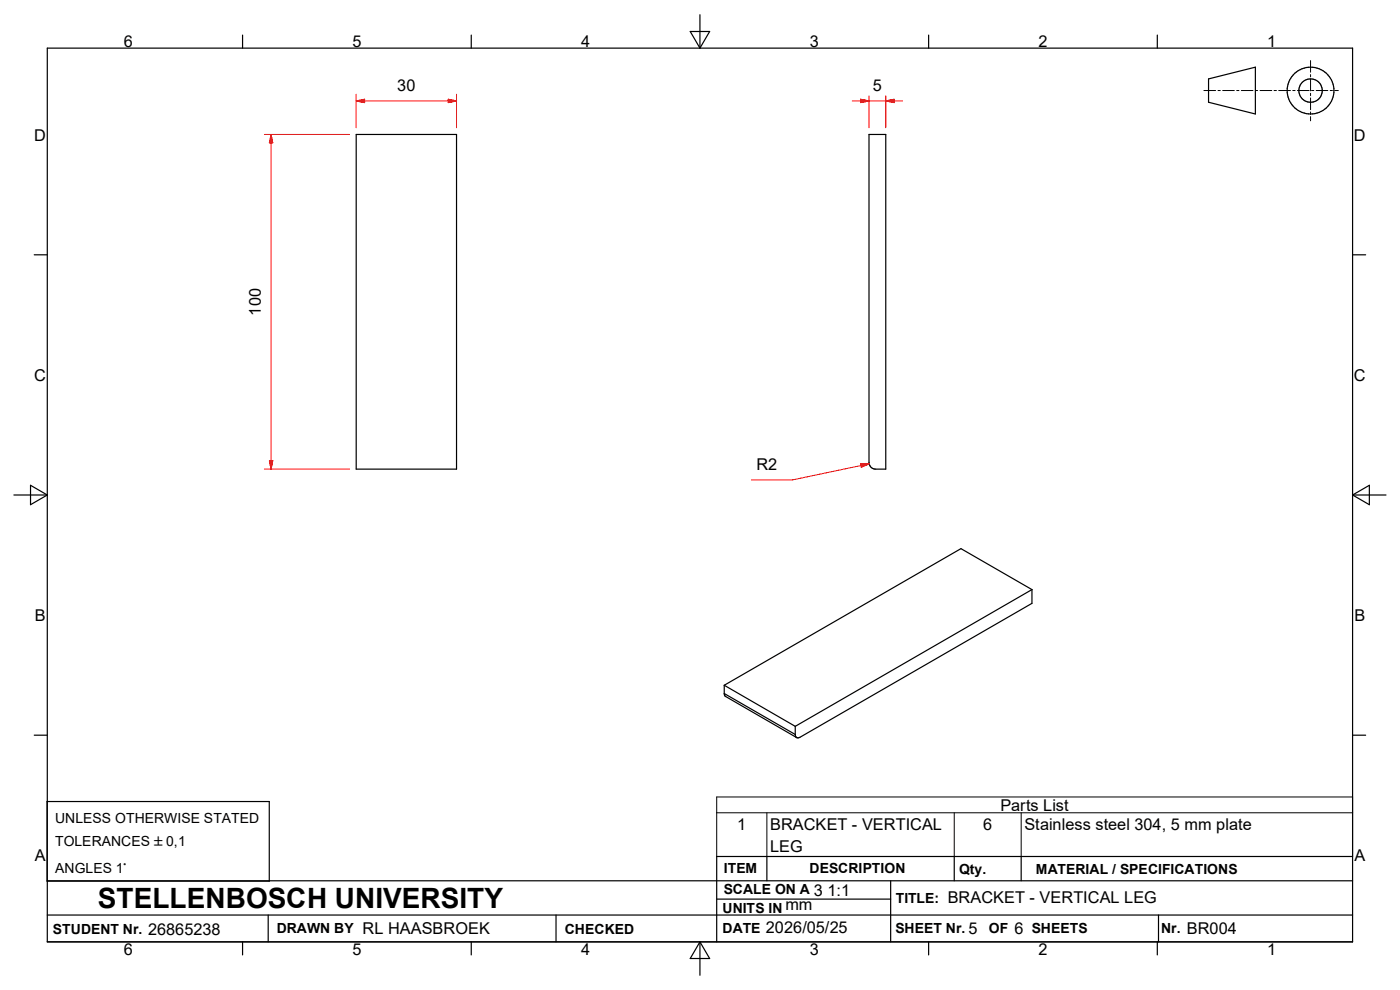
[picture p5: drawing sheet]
<svg xmlns="http://www.w3.org/2000/svg" width="297mm" height="210mm" viewBox="0 0 297 210" stroke-linecap="round" stroke-linejoin="round" font-family="sans-serif">
<g fill="none" stroke="#000" stroke-width=".25">
<path d="M10 10.2h277v189.6h-277zM51.5 7.4v2.8M100 7.4v2.8M146.4 6.7h4.2l-2.1 3.5zM148.5 3.1v7.1M197 7.4v2.8M245.5 7.4v2.8M256.4 16.7l9.9-2.4v9.9l-9.9-2.5zM75.6 28.5h21.3v71h-21.3zM184.4 28.5h3.5v71h-2.1a1.41 1.41 0 0 1-1.4-1.4zM7.3 54.1h2.7M287 54.1h2.7"/>
<path d="M2.9 105h7.1M6.5 102.9l3.5 2.1-3.5 2.1zM287 105h7M287 105l3.5-2.1v4.2zM218.9 125.1v2.9l-49.2 28.4a.62 .62 0 0 1-.7 .1 .62 .62 0 0 1-.3-.7M218.9 125.1l-50.2 29M218.9 125.1l-15-8.7-50.3 29M7.3 156h2.7M153.6 147.1l15.1 8.7M153.6 147.1l.1 .5 .3 .2 15 8.7M153.6 145.4l15.1 8.7M153.6 145.4v1.7"/>
<path d="M168.7 154.1v1.7M287 156h2.7M10 170h47.1v16.9h-47.1zM10 186.8h277M10 194.1h277M51.5 199.8v2.8M56.9 194.1v5.7M100 199.8v2.8M118 194.1v5.7M148.5 199.8v7.1M148.5 199.8l2.1 3.5h-4.2zM152 190.7h37"/>
<path d="M162.7 181.7v5.1M189 186.8v13M197 199.8v2.8M202.4 181.7v5.1M216.6 181.7v5.1M245.5 199.8v2.8M245.8 194.1v5.7M287 181.7h-135v18.1"/>
<circle cx="278" cy="19.2" r="2.48"/>
<circle cx="278" cy="19.2" r="5"/>
</g>
<g fill="none" stroke="#000" stroke-width=".21">
<path d="M255.4 19.2h2.5M258.4 19.2h.5M259.4 19.2h2.5M262.4 19.2h.4M263.4 19.2h2.4M266.3 19.2h.5M267.3 19.2h2.5M270.3 19.2h.5M271.3 19.2h2.5M274.3 19.2h.5M275.2 19.2h2.5M278 12.9v2.4"/>
<path d="M278 15.8v.5M278 16.8v2.5M278 19.8v.5M278.2 19.2h.5M279.2 19.2h2.5M282.2 19.2h.5M283.2 19.2h.7M278 20.8v2.5M278 23.7v.6M278 24.7v.9M152 169.1h135v12.6h-135zM152 172.4h135"/>
<path d="M162.7 172.4v9.3M202.4 172.4v9.3M216.6 172.4v9.3"/>
</g>
<g fill="none" stroke="#f00" stroke-width=".21">
<path d="M75.6 20v7.1M96.9 20v7.1M56.1 28.5h18M57.5 28.5v71M57.5 28.5l.4 1.8h-.8zM75.6 21.4h21.3M75.6 21.4l1.7-.3v.7zM95.1 21.1l1.8 .3-1.8 .4zM180.8 21.4h10.7M182.6 21.1l1.8 .3-1.8 .4zM184.4 20.3v6.8M187.9 21.4l1.8-.3v.7z"/>
<path d="M187.9 20.3v6.8M56.1 99.5h18M57.1 97.7h.8l-.4 1.8zM182.6 98.4h1.8l-1.7 .7zM184.4 98.4l-16.3 3.4h-8.7"/>
</g>
<g fill="#f00" stroke="#f00" stroke-width=".21">
<path d="M75.6 21.4l1.7-.3v.7z"/>
<path d="M95.1 21.1l1.8 .3-1.8 .4z"/>
<path d="M57.5 28.5l.4 1.8h-.8z"/>
<path d="M57.1 97.7h.8l-.4 1.8z"/>
<path d="M182.6 21.1l1.8 .3-1.8 .4z"/>
<path d="M187.9 21.4l1.8-.3v.7z"/>
<path d="M182.6 98.4h1.8l-1.7 .7z"/>
</g>
<text font-size="5.9" x="20.8" y="192.7">STELLENBOSCH UNIVERSITY</text>
<g font-size="3.5">
<text x="26.2" y="9.9">6</text>
<text x="74.8" y="9.9">5</text>
<text x="123.3" y="9.9">4</text>
<text x="171.8" y="9.9">3</text>
<text x="220.3" y="9.9">2</text>
<text x="268.8" y="9.9">1</text>
<text x="84.3" y="19.3">30</text>
<text x="185.2" y="19.3">5</text>
<text x="7.3" y="29.8">D</text>
<text x="287.2" y="29.8">D</text>
<text x="55.3" y="66.9" transform="rotate(-90 55.3 66.9)">100</text>
<text x="7.3" y="80.8">C</text>
<text x="287.2" y="80.8">C</text>
<text x="160.5" y="99.7">R2</text>
<text x="7.4" y="131.7">B</text>
<text x="287.3" y="131.7">B</text>
<text x="212.3" y="172">Parts List</text>
<text x="156.4" y="176">1</text>
<text x="163.4" y="176">BRACKET - VERTICAL</text>
<text x="208.6" y="176">6</text>
<text x="217.3" y="176">Stainless steel 304, 5 mm plate</text>
<text x="7.4" y="182.7">A</text>
<text x="163.4" y="180.6">LEG</text>
<text x="287.3" y="182.7">A</text>
<text x="172.6" y="190.1">3 1:1</text>
<text x="201.1" y="191.5">BRACKET - VERTICAL LEG</text>
<text x="162.5" y="197.9">2026/05/25</text>
<text x="166.6" y="193">mm</text>
<text x="26.2" y="202.6">6</text>
<text x="31.4" y="198.3">26865238</text>
<text x="74.8" y="202.6">5</text>
<text x="76.9" y="198.2">RL HAASBROEK</text>
<text x="123.3" y="202.6">4</text>
<text x="171.8" y="202.6">3</text>
<text x="205.4" y="198">5</text>
<text x="215.3" y="198">6</text>
<text x="220.3" y="202.6">2</text>
<text x="251.8" y="198.1">BR004</text>
<text x="268.8" y="202.6">1</text>
</g>
<g font-size="3">
<text x="11.7" y="174.6">UNLESS OTHERWISE STATED</text>
<text x="11.7" y="179.5">TOLERANCES `0,1</text>
<text x="11.7" y="185.3">ANGLES 1~</text>
<text x="153.6" y="185.1">ITEM</text>
<text x="171.7" y="185.3">DESCRIPTION</text>
<text x="203.5" y="185.4">Qty.</text>
<text x="219.8" y="185.3">MATERIAL / SPECIFICATIONS</text>
<text x="153.5" y="189.7">SCALE ON A</text>
<text x="190" y="191.6">TITLE:</text>
<text x="58.7" y="198">DRAWN BY</text>
<text x="153.3" y="193.6">UNITS IN</text>
<text x="153.3" y="198">DATE</text>
<text x="189.9" y="198">SHEET Nr.</text>
<text x="209.8" y="198">OF</text>
<text x="218.9" y="198">SHEETS</text>
<text x="246.3" y="197.9">Nr.</text>
<text x="11.2" y="198.1">STUDENT Nr.</text>
<text x="119.8" y="198.1">CHECKED</text>
</g>
</svg>
